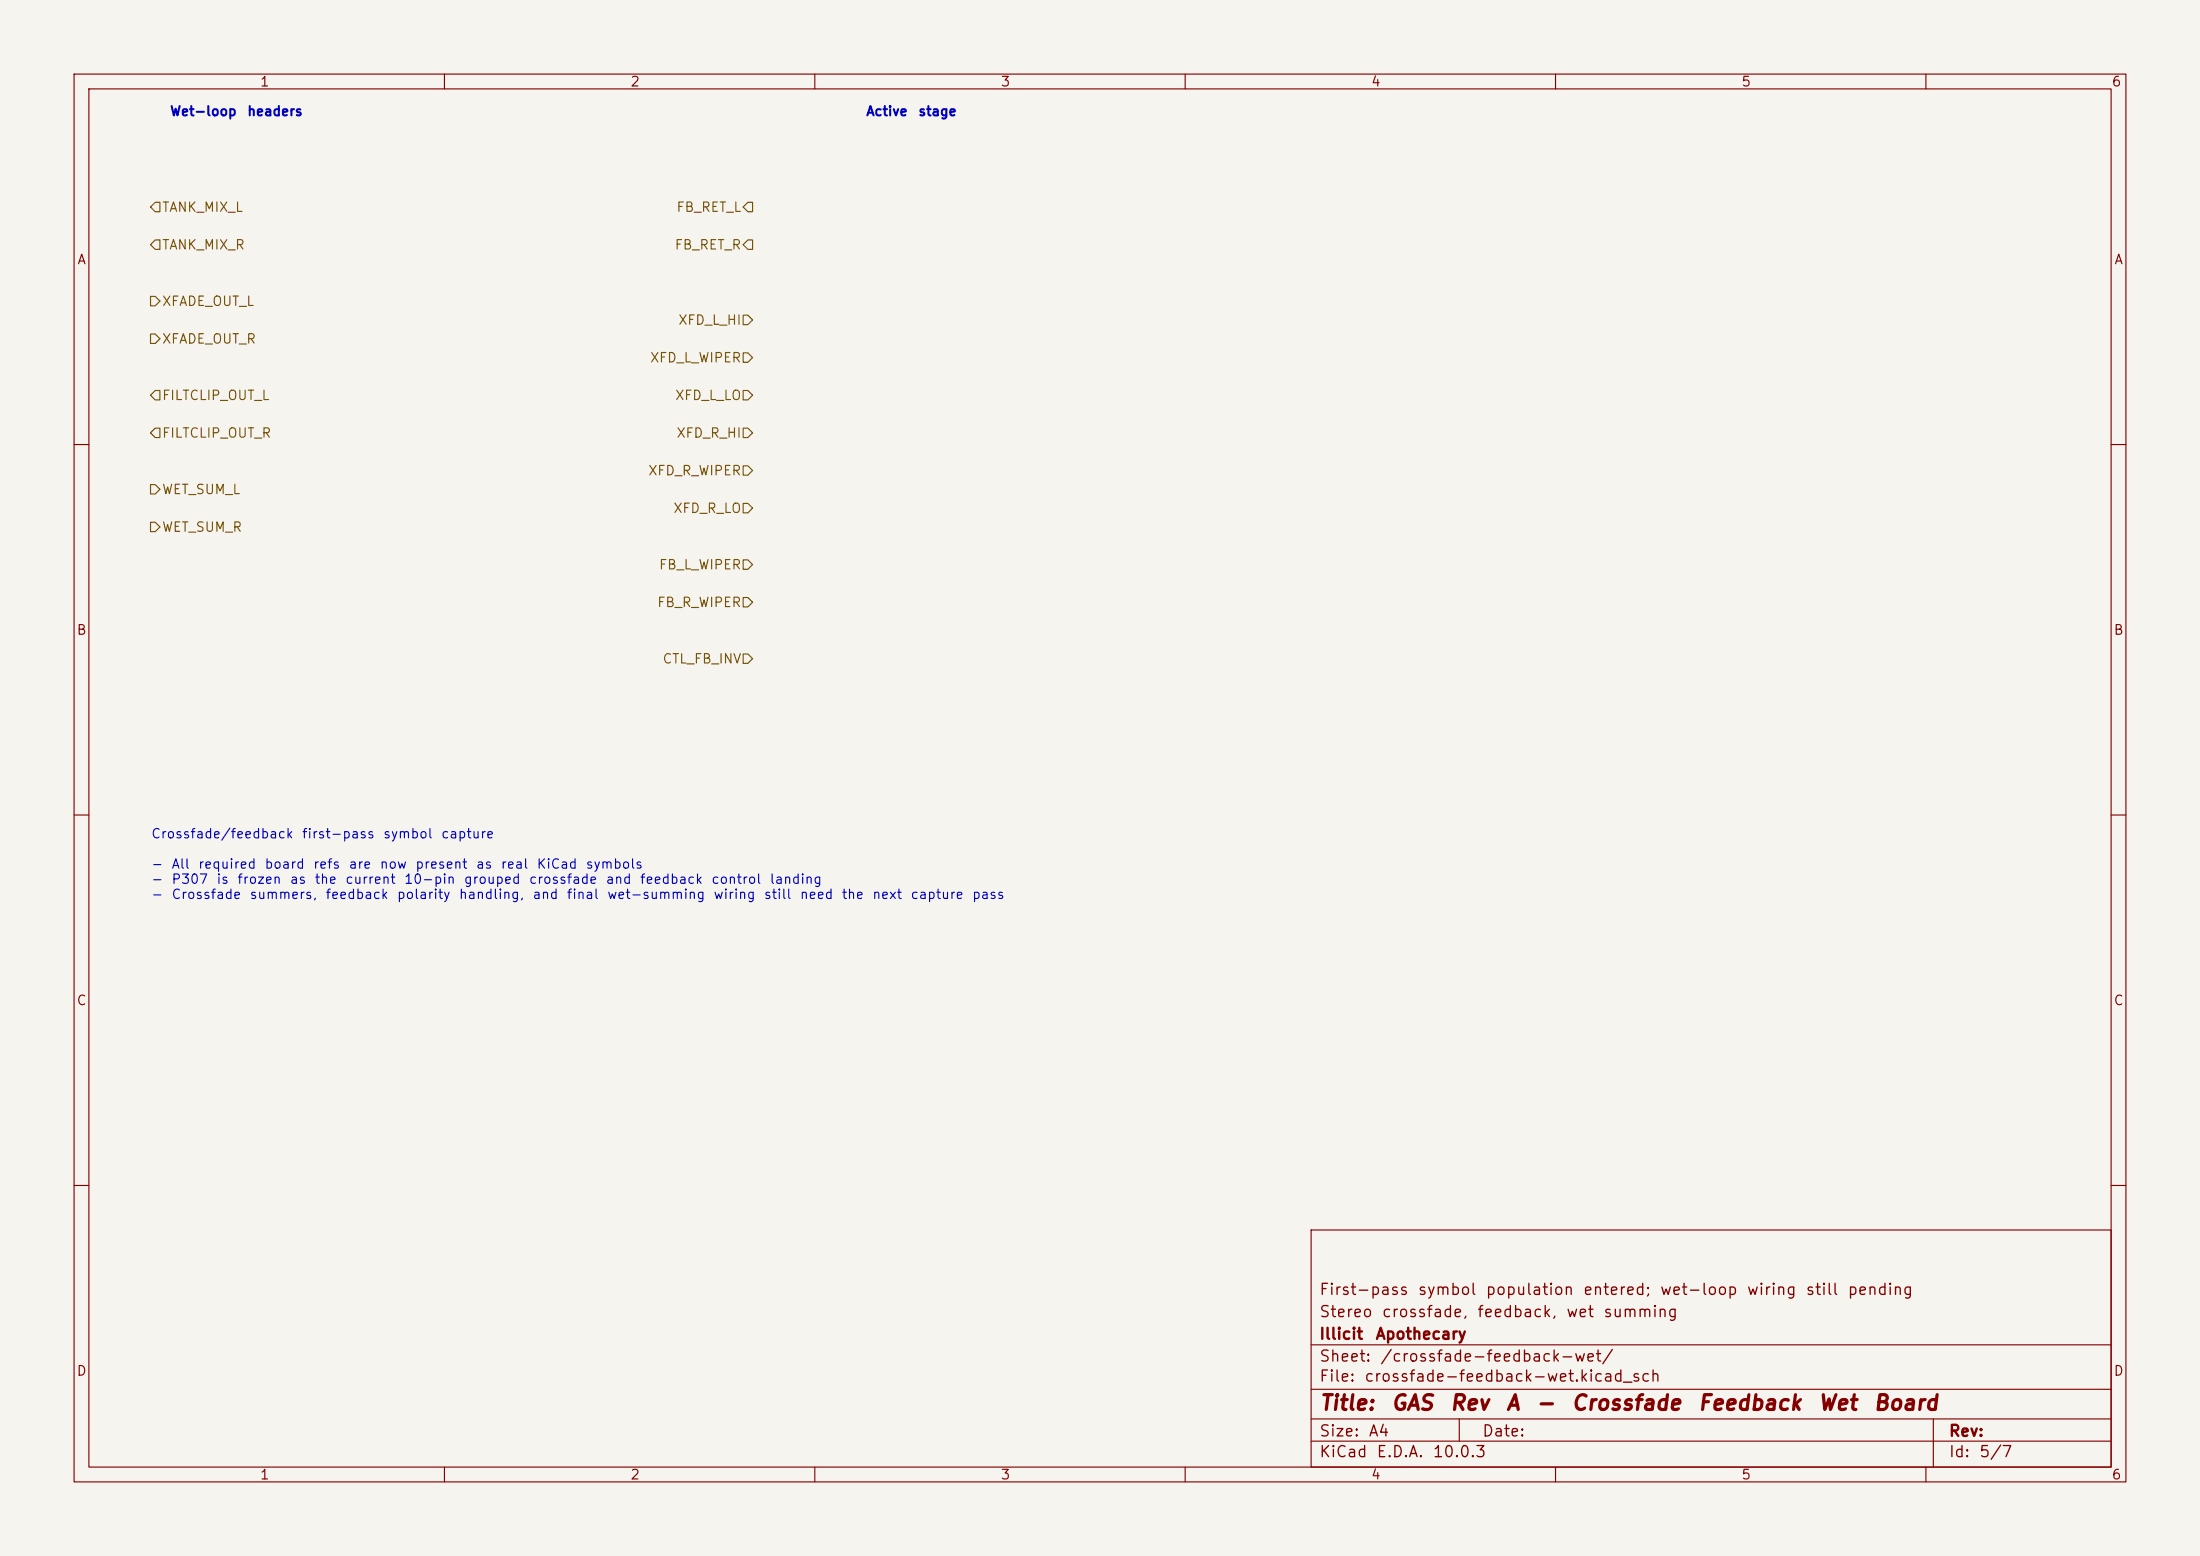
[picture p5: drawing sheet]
<svg xmlns="http://www.w3.org/2000/svg" width="297mm" height="210mm" viewBox="0 0 297 210" stroke-linecap="round" stroke-linejoin="round" font-family="sans-serif">
<path d="M0 0h297v210h-297z" fill="#f5f4ef" stroke="#f5f4ef" stroke-width=".14"/>
<g fill="none" stroke="#840000" stroke-width=".15">
<path d="M10 10h277v190h-277zM12 12h273v186h-273zM60 10v2M110 10v2M160 10v2M210 10v2M260 10v2M10 60h2M285 60h2M10 110h2M285 110h2M10 160h2"/>
<path d="M177 166h108v32h-108zM285 160h2M60 198v2M110 198v2M160 198v2M177 194.5h108M177 191.5h108M177 187.5h108M177 181.5h108M197 191.5v3M210 198v2M260 198v2"/>
<path d="M261 191.5v6.5"/>
</g>
<g fill="none" stroke="#725600" stroke-width=".15">
<path d="M20.3 27.9l.7-.6h.6v1.3h-.6zM20.3 33l.7-.6h.6v1.3h-.6zM101 27.3h.6v1.3h-.6l-.7-.7zM101 32.4h.6v1.3h-.6l-.7-.7zM20.3 45.1h.7l.6 .6-.6 .7h-.7zM20.3 40h.7l.6 .6-.6 .7h-.7zM21 52.7h.6v1.3h-.6l-.7-.7zM21 57.8h.6v1.3h-.6l-.7-.7zM100.3 42.5h.7l.6 .7-.6 .6h-.7zM100.3 47.6h.7l.6 .7-.6 .6h-.7zM100.3 52.7h.7l.6 .6-.6 .7h-.7zM100.3 57.8h.7l.6 .6-.6 .7h-.7z"/>
<path d="M20.3 65.4h.7l.6 .6-.6 .7h-.7zM20.3 70.5h.7l.6 .6-.6 .7h-.7zM100.3 62.9h.7l.6 .6-.6 .6h-.7zM100.3 67.9h.7l.6 .7-.6 .6h-.7zM100.3 75.6h.7l.6 .6-.6 .6h-.7zM100.3 80.6h.7l.6 .7-.6 .6h-.7zM100.3 88.3h.7l.6 .6-.6 .6h-.7z"/>
</g>
<g font-size="2" fill="#840000">
<text x="178" y="190.8">Title:</text>
<text x="187.7" y="190.8">GAS</text>
<text x="195.6" y="190.8">Rev</text>
<text x="203.2" y="190.8">A</text>
<text x="207.2" y="190.8">-</text>
<text x="212" y="190.8">Crossfade</text>
<text x="229.1" y="190.8">Feedback</text>
<text x="245.3" y="190.8">Wet</text>
<text x="252.8" y="190.8">Board</text>
</g>
<g font-size="1.5" fill="#840000">
<text x="178" y="178.2">Stereo</text>
<text x="178" y="175.2">First-pass</text>
<text x="186.4" y="178.2">crossfade,</text>
<text x="191.3" y="175.2">symbol</text>
<text x="199.3" y="178.2">feedback,</text>
<text x="200.5" y="175.2">population</text>
<text x="211.3" y="178.2">wet</text>
<text x="213.6" y="175.2">entered;</text>
<text x="216.3" y="178.2">summing</text>
<text x="224" y="175.2">wet-loop</text>
<text x="235.7" y="175.2">wiring</text>
<text x="243.7" y="175.2">still</text>
<text x="249.3" y="175.2">pending</text>
<text x="178" y="184.2">Sheet:</text>
<text x="178" y="181.2">Illicit</text>
<text x="185.6" y="181.2">Apothecary</text>
<text x="186.2" y="184.2">/crossfade-feedback-wet/</text>
<text x="178" y="186.9">File:</text>
<text x="184.1" y="186.9">crossfade-feedback-wet.kicad_sch</text>
<text x="178" y="197.1">KiCad</text>
<text x="178" y="194.3">Size:</text>
<text x="184.7" y="194.3">A4</text>
<text x="185.7" y="197.1">E.D.A.</text>
<text x="193.3" y="197.1">10.0.3</text>
<text x="200" y="194.3">Date:</text>
<text x="263" y="194.3">Rev:</text>
<text x="263" y="197.1">Id:</text>
<text x="267.1" y="197.1">5/7</text>
</g>
<g font-size="1.3" fill="#840000">
<text x="35" y="12">1</text>
<text x="85" y="12">2</text>
<text x="135" y="12">3</text>
<text x="185" y="12">4</text>
<text x="235" y="12">5</text>
<text x="285" y="12">6</text>
<text x="10.3" y="36">A</text>
<text x="285.3" y="36">A</text>
<text x="10.3" y="86">B</text>
<text x="285.3" y="86">B</text>
<text x="10.3" y="136">C</text>
<text x="285.3" y="136">C</text>
<text x="10.3" y="186">D</text>
<text x="285.3" y="186">D</text>
<text x="35" y="200">1</text>
<text x="85" y="200">2</text>
<text x="135" y="200">3</text>
<text x="185" y="200">4</text>
<text x="235" y="200">5</text>
<text x="285" y="200">6</text>
</g>
<g font-size="1.3" fill="#0000c2">
<text x="22.9" y="16">Wet-loop</text>
<text x="33.3" y="16">headers</text>
<text x="116.8" y="16">Active</text>
<text x="123.9" y="16">stage</text>
<text x="20.3" y="113.5">Crossfade/feedback</text>
<text x="40.7" y="113.5">first-pass</text>
<text x="51.6" y="113.5">symbol</text>
<text x="59.5" y="113.5">capture</text>
<text x="20.3" y="117.6">-</text>
<text x="20.3" y="119.6">-</text>
<text x="23.1" y="117.6">All</text>
<text x="23.1" y="119.6">P307</text>
<text x="26.7" y="117.6">required</text>
<text x="29.1" y="119.6">is</text>
<text x="31.9" y="119.6">frozen</text>
<text x="35.6" y="117.6">board</text>
<text x="39" y="119.6">as</text>
<text x="42.2" y="117.6">refs</text>
<text x="42.4" y="119.6">the</text>
<text x="46.5" y="119.6">current</text>
<text x="47" y="117.6">are</text>
<text x="51.2" y="117.6">now</text>
<text x="54.5" y="119.6">10-pin</text>
<text x="56" y="117.6">present</text>
<text x="62.5" y="119.6">grouped</text>
<text x="64.2" y="117.6">as</text>
<text x="67.5" y="117.6">real</text>
<text x="71.3" y="119.6">crossfade</text>
<text x="72.4" y="117.6">KiCad</text>
<text x="79" y="117.6">symbols</text>
<text x="81.7" y="119.6">and</text>
<text x="86.3" y="119.6">feedback</text>
<text x="95.9" y="119.6">control</text>
<text x="103.8" y="119.6">landing</text>
<text x="20.3" y="121.7">-</text>
<text x="23.1" y="121.7">Crossfade</text>
<text x="33.6" y="121.7">summers,</text>
<text x="43.8" y="121.7">feedback</text>
<text x="53.5" y="121.7">polarity</text>
<text x="61.9" y="121.7">handling,</text>
<text x="71.8" y="121.7">and</text>
<text x="76.4" y="121.7">final</text>
<text x="81.9" y="121.7">wet-summing</text>
<text x="96.2" y="121.7">wiring</text>
<text x="103" y="121.7">still</text>
<text x="107.9" y="121.7">need</text>
<text x="113.5" y="121.7">the</text>
<text x="117.7" y="121.7">next</text>
<text x="122.8" y="121.7">capture</text>
<text x="131.1" y="121.7">pass</text>
</g>
<g font-size="1.3" fill="#725600">
<text x="21.8" y="28.9">TANK_MIX_L</text>
<text x="91.2" y="28.9">FB_RET_L</text>
<text x="21.8" y="34">TANK_MIX_R</text>
<text x="91" y="34">FB_RET_R</text>
<text x="21.8" y="41.6">XFADE_OUT_L</text>
<text x="21.8" y="46.7">XFADE_OUT_R</text>
<text x="91.5" y="44.2">XFD_L_HI</text>
<text x="87.7" y="49.2">XFD_L_WIPER</text>
<text x="21.8" y="54.3">FILTCLIP_OUT_L</text>
<text x="21.8" y="59.4">FILTCLIP_OUT_R</text>
<text x="91" y="54.3">XFD_L_LO</text>
<text x="91.2" y="59.4">XFD_R_HI</text>
<text x="87.4" y="64.5">XFD_R_WIPER</text>
<text x="21.8" y="67">WET_SUM_L</text>
<text x="90.8" y="69.6">XFD_R_LO</text>
<text x="21.8" y="72.1">WET_SUM_R</text>
<text x="88.9" y="77.2">FB_L_WIPER</text>
<text x="88.6" y="82.3">FB_R_WIPER</text>
<text x="89.4" y="89.9">CTL_FB_INV</text>
</g>
</svg>
